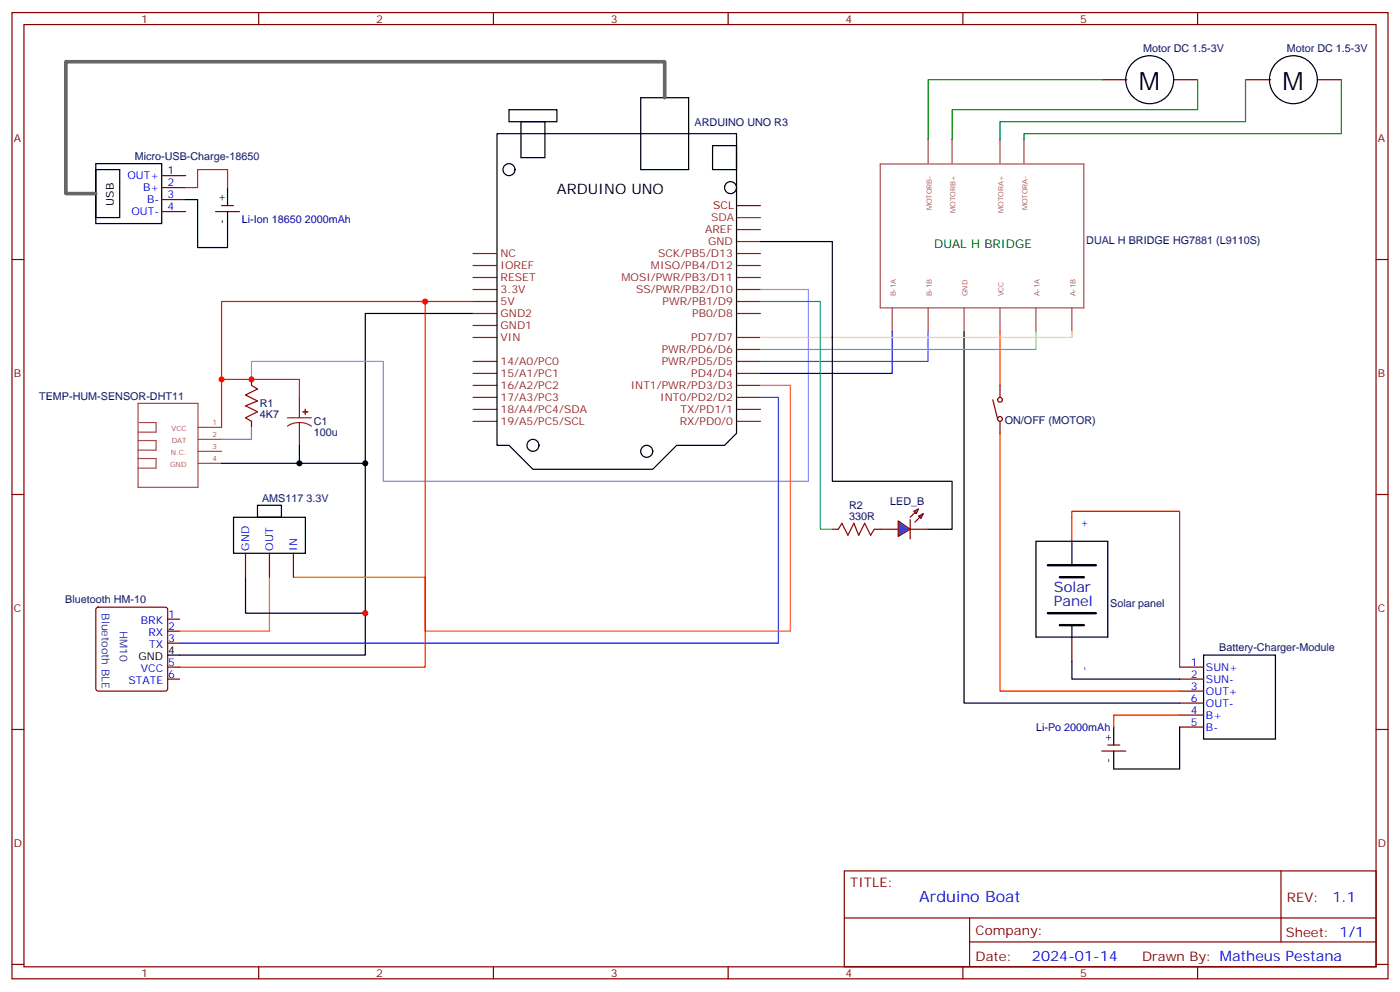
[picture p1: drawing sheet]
<svg xmlns="http://www.w3.org/2000/svg" width="412mm" height="292mm" viewBox="0 0 412 292" stroke-linecap="round" stroke-linejoin="round" font-family="sans-serif">
<g fill="none" stroke="#870000" stroke-width=".35">
<path d="M3.5 3.7h405.4v284.3h-405.4zM7.1 7.2h398.2v277.3h-398.2zM76.2 3.7v3.5M145.3 3.7v3.5M214.5 3.7v3.5M283.6 3.7v3.5M352.8 3.7v3.5M324.9 23.5h7.1M345.7 23.5h7.1M367.2 23.5h7.1M388.1 23.5h7M47.6 51.7h7.1"/>
<path d="M47.6 55.2h7.1M47.6 58.7h7.1M3.5 76.4h3.6M47.6 62.3h7.1M63.5 62.3h7.1M65.3 60.5h3.5M405.3 76.4h3.6M74.1 111.7v1.7M292.5 117.7l1.4 5.6M294.6 113.4v3.5M74.1 124v1.8M294.6 124v3.5"/>
<path d="M3.5 145.5h3.6M245.2 155.8h1.7M257.5 155.8h7.1M268.1 155.8h5.3M405.3 145.5h3.6M28.5 178.9l.4-.2h19.8l.5 .2 .2 .5v23.3l-.2 .5-.5 .2h-19.8l-.5-.3-.2-.4v-23.3zM72.3 162.8v7.1M79.4 162.8v7.1M86.4 162.8v7.1M49.4 196.3h3.5M49.4 199.8h3.5M49.4 182.2h3.5"/>
<path d="M49.4 185.7h3.5M49.4 189.3h3.5M315.7 187.5v7.1M347.5 196.3h7M347.5 199.8h7M3.5 214.7h3.6M347.5 203.4h7M347.5 206.9h7M347.5 210.4h7M347.5 214h7M405.3 214.7h3.6M248.7 256.3h156.6v28.2h-156.6z"/>
<path d="M377.3 256.3v20.9M248.7 270.1h156.5M285.6 277.2h119.6M285.6 270.1v14.2M3.5 283.8h3.6M76.2 284.5v3.5M145.3 284.5v3.5M214.5 284.5v3.5M283.6 284.5v3.5M352.8 284.5v3.5M405.3 283.8h3.6"/>
<circle cx="294.6" cy="117.7" r=".71"/>
<circle cx="294.6" cy="123.3" r=".71"/>
</g>
<g fill="none" stroke="#000" stroke-width=".35">
<path d="M146.4 39.3h70.6v88.2l-3.6 3.6h-14.1l-7 7h-35.3l-7.1-7h-3.5zM149.9 32.3h14.1v3.5h-14.1zM153.5 35.8h7v10.6h-7zM188.7 28.8h14.1v21.1h-14.1zM28.2 48.2h19.4v17.6h-19.4zM28.2 49.9h7.1v14.1h-7.1zM54.7 58.7h3.5v14.1h8.8v-10.5M67 55.2v5.3M209.9 42.9h7.1v7h-7.1zM224 71.1h21.2v70.5h35.3v14.2h-7.1M139.3 92.3h-31.7v44h-42.3M284 97.5v109.4h63.5"/>
<path d="M88.2 131.1v5.2M107.6 136.3v56.5h-58.2M68.8 152.2h21.2v10.6h-21.2zM75.8 148.7h7.1v3.5h-7.1zM305.2 159.3h21.1v28.2h-21.1zM315.7 159.3v7M72.3 169.9v10.5h35.3M315.7 194.6v5.2h31.8M315.7 184v3.5M354.5 192.8h21.2v24.7h-21.2z"/>
<circle cx="338.7" cy="23.5" r="7.1"/>
<circle cx="381" cy="23.5" r="7.1"/>
<circle cx="149.9" cy="49.9" r="1.76"/>
<circle cx="215.2" cy="55.2" r="1.76"/>
<circle cx="157" cy="131.1" r="1.76"/>
<circle cx="190.5" cy="132.8" r="1.76"/>
</g>
<path d="M308.7 166.3h14.1M312.2 169.9h7.1M308.7 180.4h14.1M312.2 184h7.1" fill="none" stroke="#000" stroke-width=".71"/>
<path d="M54.7 55.2h3.5v-5.3h8.8v5.3M125.2 88.7v107.6h-72.3M139.3 88.7h-74v23M294.6 97.5v15.9M88.2 116.9v-5.2h-22.9v14.1M294.6 127.5v75.9h52.9M315.7 159.3v-8.8h31.8v45.8" fill="none" stroke="#f00" stroke-width=".35"/>
<g fill="none" stroke="#a64a4a" stroke-width=".35">
<path d="M259.3 48.3h60v42.3h-60zM273.4 41.1v6.9M280.5 41.1v6.9M294.6 41.1v6.9M301.6 41.1v6.9M262.8 90.6v6.9M273.4 90.6v6.9M284 90.6v6.9M294.6 90.6v6.9M305.2 90.6v6.9M315.7 90.6v6.9M40.7 118.7h17.6v24.7h-17.6z"/>
<path d="M40.7 129.6h5.3v2.9h-5.3M40.7 134.9h5.3v2.9h-5.3M41 124.4h5v2.8h-5.3M58.3 125.8h7M58.3 129.3h7M58.3 132.8h7M58.3 136.3h7"/>
</g>
<g fill="none" stroke="#8c2424" stroke-width=".35">
<path d="M139.3 78.1h7.1M139.3 74.6h7.1M217 78.1h7M217 74.6h7M217 71.1h7M217 67.6h7M139.3 99.3h7.1M139.3 92.3h7.1M139.3 88.7h7.1M139.3 85.2h7.1M139.3 81.7h7.1M139.3 95.8h7.1"/>
<path d="M217 99.3h7M217 92.3h7M217 88.7h7M217 85.2h7M217 81.7h7M88.2 116.9v6M139.3 116.9h7.1M139.3 113.4h7.1M139.3 109.9h7.1M139.3 106.4h7.1M217 116.9h7M217 113.4h7"/>
<path d="M217 109.9h7M217 106.4h7M217 102.8h7M84.7 122.9h7M88.2 124.4l-1.9 .2-1.6 .8M88.2 124.4l1.8 .2 1.7 .8M88.2 124.4v6.7M139.3 124h7.1M139.3 120.5h7.1M217 124h7M217 120.5h7"/>
</g>
<g fill="#8c2424" stroke="#8c2424" stroke-width=".35">
<path d="M89.3 121.2h1.4z"/>
<path d="M89.9 120.5l.1 1.4z"/>
</g>
<path d="M324.9 23.5h-51.5v17.6M352.8 23.5v8.8h-72.3v8.8M367.2 23.5h-.3v12.3h-72.3v5.3M395.1 23.5v15.8h-93.5v1.8" fill="none" stroke="#008700" stroke-width=".35"/>
<path d="M74.1 113.4l1.7 1.1-3.5 1.7 3.5 1.8-3.5 1.4 3.5 1.8-3.5 1.7 1.8 1.1M246.9 155.8l1.1-1.8 1.8 3.5 1.7-3.5 1.4 3.5 1.8-3.5 1.8 3.5 1-1.7" fill="none" stroke="#a10000" stroke-width=".35"/>
<path d="M74.1 125.8v3.5h-8.8" fill="none" stroke="#93f" stroke-width=".35"/>
<path d="M217 64h7" fill="none" stroke="#933" stroke-width=".35"/>
<path d="M217 60.5h7" fill="none" stroke="#900" stroke-width=".35"/>
<path d="M195.8 28.8v-10.6h-176.4v38.8h8.8" fill="none" stroke="#666" stroke-width="1.1"/>
<path d="M224 85.2h14.1v56.4h-125.2v-35.2h-38.8v5.3" fill="none" stroke="#96f" stroke-width=".35"/>
<path d="M224 116.9h5.3v72.4h-176.4" fill="none" stroke="#00f" stroke-width=".35"/>
<path d="M224 113.4h8.8v72.3h-107.6v-15.8h-38.8M79.4 169.9v15.8h-26.5" fill="none" stroke="#f60" stroke-width=".35"/>
<path d="M262.8 97.5v12.4h-38.8" fill="none" stroke="#009" stroke-width=".35"/>
<path d="M273.4 97.5v8.9h-49.4" fill="none" stroke="#09f" stroke-width=".35"/>
<path d="M305.2 97.5v5.3h-81.2" fill="none" stroke="#6c9" stroke-width=".35"/>
<path d="M315.7 97.5v1.8h-91.7" fill="none" stroke="#fc3" stroke-width=".35"/>
<path d="M224 88.7h17.7v67.1h3.5" fill="none" stroke="#096" stroke-width=".35"/>
<g fill="#09f" stroke="#870000" stroke-width=".35">
<path d="M270.6 151.9l1.4-.7-.7 1.4z"/>
<path d="M269.2 150.5l1.4-.7-.7 1.4z"/>
</g>
<g fill="#870000" stroke="#870000" stroke-width=".35">
<path d="M270.9 152.2l-1.4 1.4z"/>
<path d="M268.1 152.2l1.4-1.4z"/>
</g>
<path d="M268.1 152.9v5.7z" fill="#f00" stroke="#870000" stroke-width=".35"/>
<path d="M264.6 153.3l3.5 2.5-3.5 2.1z" fill="#09f" stroke="#870000" stroke-width=".35"/>
<path d="M326.3 219.3h3.5M324.6 221h7" fill="none" stroke="#870000" stroke-width=".35"/>
<path d="M328.1 214v5.3M347.5 214v12.3h-19.4v-5.3" fill="none" stroke="#000" stroke-width=".35"/>
<path d="M347.5 210.4h-19.4v3.6" fill="none" stroke="#f00" stroke-width=".35"/>
<circle cx="88.2" cy="136.3" r=".88" fill="#000"/>
<circle cx="74.1" cy="111.7" r=".88" fill="#c00"/>
<circle cx="107.6" cy="136.3" r=".88" fill="#000"/>
<g fill="#f00">
<circle cx="65.3" cy="111.7" r=".88"/>
<circle cx="125.2" cy="88.7" r=".88"/>
</g>
<circle cx="107.6" cy="180.4" r=".88" fill="#c00"/>
<g font-size="7.4">
<text x="335.5" y="26.5">M</text>
<text x="377.8" y="26.5">M</text>
</g>
<text font-size="4.6" fill="#00f" x="270.8" y="265.3">Arduino Boat</text>
<text font-size="4.2" x="164" y="57">ARDUINO UNO</text>
<g font-size="4.2" fill="#009">
<text x="310.4" y="174.2">Solar</text>
<text x="310.4" y="178.4">Panel</text>
</g>
<g font-size="4.2" fill="#00f">
<text x="392.5" y="265.6">1.1</text>
<text x="304" y="282.9">2024-01-14</text>
</g>
<g font-size="3.9" fill="#800">
<text x="250.5" y="260.9">TITLE:</text>
<text x="379.1" y="265.6">REV:</text>
<text x="287.4" y="275.1">Company:</text>
<text x="378.7" y="275.7">Sheet: 1/1</text>
<text x="287.4" y="282.8">Date:</text>
<text x="336.4" y="282.8">Drawn By: Matheus Pestana</text>
</g>
<text font-size="3.5" fill="#060" x="275.2" y="72.8">DUAL H BRIDGE</text>
<g font-size="3.2" fill="#800">
<text x="41.6" y="6.7">1</text>
<text x="110.8" y="6.7">2</text>
<text x="179.9" y="6.7">3</text>
<text x="249.1" y="6.7">4</text>
<text x="318.2" y="6.7">5</text>
<text x="4.1" y="41.8">A</text>
<text x="405.9" y="41.8">A</text>
<text x="4.1" y="110.9">B</text>
<text x="405.9" y="110.9">B</text>
<text x="4.1" y="180.1">C</text>
<text x="405.9" y="180.1">C</text>
<text x="4.1" y="249.2">D</text>
<text x="405.9" y="249.2">D</text>
<text x="41.6" y="287.5">1</text>
<text x="110.8" y="287.5">2</text>
<text x="179.9" y="287.5">3</text>
<text x="249.1" y="287.5">4</text>
<text x="318.2" y="287.5">5</text>
</g>
<g font-size="3.2" fill="#000080">
<text x="336.7" y="15.3">Motor DC 1.5-3V</text>
<text x="379.1" y="15.3">Motor DC 1.5-3V</text>
<text x="204.6" y="37">ARDUINO UNO R3</text>
<text x="39.7" y="47">Micro-USB-Charge-18650</text>
<text x="320" y="71.9">DUAL H BRIDGE HG7881 (L9110S)</text>
<text x="11.6" y="117.7">TEMP-HUM-SENSOR-DHT11</text>
<text x="76.6" y="119.9">R1</text>
<text x="76.6" y="123.1">4K7</text>
<text x="92.4" y="125.1">C1</text>
<text x="296" y="124.8">ON/OFF (MOTOR)</text>
<text x="92.4" y="128.3">100u</text>
<text x="77.2" y="147.6">AMS117 3.3V</text>
<text x="250.1" y="149.9">R2</text>
<text x="262.2" y="148.7">LED_B</text>
<text x="250.1" y="152.9">330R</text>
<text x="19.2" y="177.5">Bluetooth HM-10</text>
<text x="327" y="178.8">Solar panel</text>
<text x="359.1" y="191.7">Battery-Charger-Module</text>
</g>
<g font-size="3.2" fill="#00f">
<text x="37.5" y="52.7">OUT+</text>
<text x="49.4" y="51.3">1</text>
<text x="42.1" y="56.3">B+</text>
<text x="43.3" y="59.8">B-</text>
<text x="49.4" y="54.9">2</text>
<text x="49.4" y="58.4">3</text>
<text x="38.7" y="63.3">OUT-</text>
<text x="49.4" y="61.9">4</text>
<text x="320.3" y="155.5" transform="rotate(-90 320.3 155.5)">+</text>
<text x="73.4" y="162.1" transform="rotate(-90 73.4 162.1)">GND</text>
<text x="80.4" y="162.1" transform="rotate(-90 80.4 162.1)">OUT</text>
<text x="87.5" y="162.1" transform="rotate(-90 87.5 162.1)">IN</text>
<text x="41.5" y="183.6">BRK</text>
<text x="49.6" y="181.9">1</text>
<text x="49.6" y="185.4">2</text>
<text x="43.7" y="187.1">RX</text>
<text x="44" y="190.7">TX</text>
<text x="49.6" y="188.9">3</text>
<text x="41.5" y="197.7">VCC</text>
<text x="49.6" y="196">5</text>
<text x="320.3" y="197.4" transform="rotate(-90 320.3 197.4)">-</text>
<text x="350.8" y="196">1</text>
<text x="355.2" y="197.4">SUN+</text>
<text x="37.8" y="201.3">STATE</text>
<text x="49.6" y="199.5">6</text>
<text x="350.8" y="199.5">2</text>
<text x="350.8" y="203">3</text>
<text x="355.2" y="200.9">SUN-</text>
<text x="350.8" y="206.6">6</text>
<text x="355.2" y="204.4">OUT+</text>
<text x="355.2" y="208">OUT-</text>
<text x="350.8" y="210.1">4</text>
<text x="350.8" y="213.6">5</text>
<text x="355.2" y="211.5">B+</text>
<text x="355.2" y="215">B-</text>
</g>
<g font-size="3.2">
<text x="66.3" y="59.6" transform="rotate(-90 66.3 59.6)">+</text>
<text x="33.5" y="60.5" transform="rotate(-90 33.5 60.5)">USB</text>
<text x="66.3" y="65.8" transform="rotate(-90 66.3 65.8)">-</text>
<text x="40.8" y="194.2">GND</text>
<text x="49.6" y="192.4">4</text>
<text x="327.4" y="218.3" transform="rotate(-90 327.4 218.3)">+</text>
<text x="327.4" y="224.5" transform="rotate(-90 327.4 224.5)">-</text>
</g>
<g font-size="3.2" fill="#009">
<text x="71.3" y="65.7">Li-Ion 18650 2000mAh</text>
<text x="305.2" y="215">Li-Po 2000mAh</text>
</g>
<text font-size="3.2" fill="#933" x="209.5" y="65.1">SDA</text>
<text font-size="3.2" fill="#900" x="210.1" y="61.6">SCL</text>
<g font-size="3.2" fill="#8d2323">
<text x="207.7" y="68.6">AREF</text>
<text x="147.5" y="75.7">NC</text>
<text x="193.9" y="75.7">SCK/PB5/D13</text>
<text x="208.6" y="72.1">GND</text>
<text x="147.5" y="82.7">RESET</text>
<text x="147.5" y="79.2">IOREF</text>
<text x="183.1" y="82.7">MOSI/PWR/PB3/D11</text>
<text x="191.8" y="79.2">MISO/PB4/D12</text>
<text x="147.5" y="89.8">5V</text>
<text x="147.5" y="86.3">3.3V</text>
<text x="187.4" y="86.3">SS/PWR/PB2/D10</text>
<text x="195.2" y="89.8">PWR/PB1/D9</text>
<text x="147.5" y="93.3">GND2</text>
<text x="203.9" y="93.3">PB0/D8</text>
<text x="147.5" y="100.4">VIN</text>
<text x="147.5" y="96.8">GND1</text>
<text x="203.6" y="100.4">PD7/D7</text>
<text x="147.5" y="107.4">14/A0/PC0</text>
<text x="194.9" y="107.4">PWR/PD5/D5</text>
<text x="194.9" y="103.9">PWR/PD6/D6</text>
<text x="147.5" y="110.9">15/A1/PC1</text>
<text x="203.6" y="110.9">PD4/D4</text>
<text x="147.5" y="118">17/A3/PC3</text>
<text x="147.5" y="114.5">16/A2/PC2</text>
<text x="185.8" y="114.5">INT1/PWR/PD3/D3</text>
<text x="194.5" y="118">INT0/PD2/D2</text>
<text x="147.5" y="125.1">19/A5/PC5/SCL</text>
<text x="147.5" y="121.5">18/A4/PC4/SDA</text>
<text x="200.2" y="125.1">RX/PD0/0</text>
<text x="200.5" y="121.5">TX/PD1/1</text>
</g>
<g font-size="3.2" fill="#039">
<text x="30" y="180.4" transform="rotate(90 30 180.4)">Bluetooth BLE</text>
<text x="35.3" y="185.7" transform="rotate(90 35.3 185.7)">HM10</text>
</g>
<g font-size="2.1" fill="#a54b4b">
<text x="274.4" y="61.9" transform="rotate(-90 274.4 61.9)">MOTORB-</text>
<text x="281.5" y="62.7" transform="rotate(-90 281.5 62.7)">MOTORB+</text>
<text x="295.6" y="62.7" transform="rotate(-90 295.6 62.7)">MOTORA+</text>
<text x="302.7" y="61.9" transform="rotate(-90 302.7 61.9)">MOTORA-</text>
<text x="263.9" y="87.2" transform="rotate(-90 263.9 87.2)">B-1A</text>
<text x="274.4" y="87.2" transform="rotate(-90 274.4 87.2)">B-1B</text>
<text x="285" y="87.2" transform="rotate(-90 285 87.2)">GND</text>
<text x="295.6" y="87.2" transform="rotate(-90 295.6 87.2)">VCC</text>
<text x="306.2" y="87.2" transform="rotate(-90 306.2 87.2)">A-1A</text>
<text x="316.8" y="87.2" transform="rotate(-90 316.8 87.2)">A-1B</text>
<text x="62.6" y="125.1">1</text>
<text x="50.6" y="126.8">VCC</text>
<text x="50.6" y="130.3">DAT</text>
<text x="62.6" y="128.6">2</text>
<text x="50.1" y="137.4">GND</text>
<text x="50.4" y="133.9">N.C.</text>
<text x="62.6" y="132.1">3</text>
<text x="62.6" y="135.7">4</text>
</g>
</svg>
